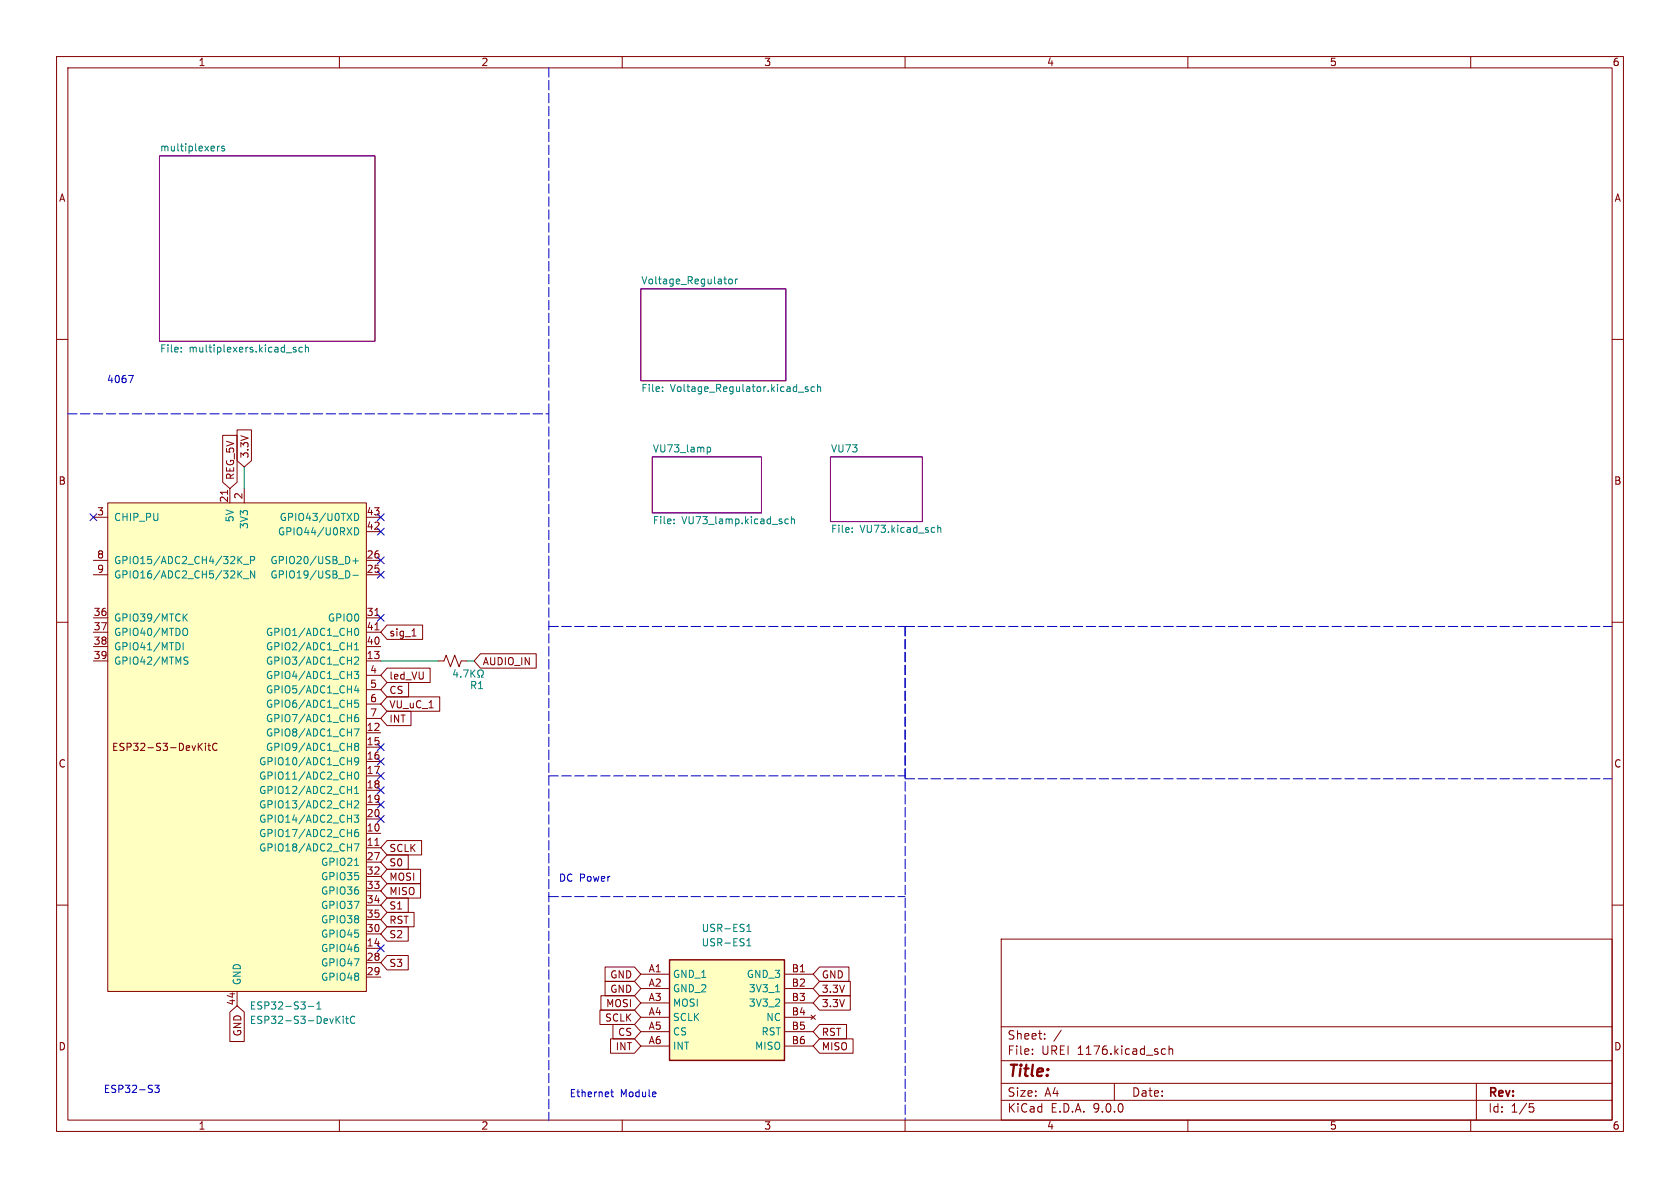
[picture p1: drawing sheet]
(kicad_sch
 (version 20250114)
 (generator "eeschema")
 (generator_version "9.0")
 (paper "A4")
 (lib_symbols
  (symbol "Device:R_Small_US"
   (pin_numbers (hide yes))
   (pin_names
    (offset 0.254) (hide yes)) (exclude_from_sim no) (in_bom yes) (on_board yes)
   (property "Reference" "R" (at 0.762 0.508 0) (effects (font (size 1.27 1.27)) (justify left)))
   (property "Value" "R_Small_US" (at 0.762 -1.016 0) (effects (font (size 1.27 1.27)) (justify left)))
   (property "Footprint" "" (at 0 0 0) (effects (font (size 1.27 1.27)) (hide yes)))
   (property "Datasheet" "~" (at 0 0 0) (effects (font (size 1.27 1.27)) (hide yes)))
   (property "Description" "Resistor, small US symbol" (at 0 0 0) (effects (font (size 1.27 1.27)) (hide yes)))
   (symbol "R_Small_US_1_1"
    (polyline (pts (xy 0 1.524) (xy 1.016 1.143) (xy 0 0.762) (xy -1.016 0.381) (xy 0 0)) (stroke (width 0) (type default)) (fill (type none)))
    (polyline (pts (xy 0 0) (xy 1.016 -0.381) (xy 0 -0.762) (xy -1.016 -1.143) (xy 0 -1.524)) (stroke (width 0) (type default)) (fill (type none)))
    (pin passive line (at 0 2.54 270) (length 1.016) (name "~" (effects (font (size 1.27 1.27)))) (number "1" (effects (font (size 1.27 1.27)))))
    (pin passive line (at 0 -2.54 90) (length 1.016) (name "~" (effects (font (size 1.27 1.27)))) (number "2" (effects (font (size 1.27 1.27))))))
   (embedded_fonts no))
  (symbol "Espressif:ESP32-S3-DevKitC"
   (pin_names
    (offset 1.016)) (exclude_from_sim no) (in_bom yes) (on_board yes)
   (property "Reference" "U" (at -22.86 48.26 0) (effects (font (size 1.27 1.27)) (justify left)))
   (property "Value" "ESP32-S3-DevKitC" (at -22.86 45.72 0) (effects (font (size 1.27 1.27)) (justify left)))
   (property "Footprint" "PCM_Espressif:ESP32-S3-DevKitC" (at 0 -57.15 0) (effects (font (size 1.27 1.27)) (hide yes)))
   (property "Datasheet" "" (at -59.69 -2.54 0) (effects (font (size 1.27 1.27)) (hide yes)))
   (property "Description" "ESP32-S3-DevKitC" (at 0 0 0) (effects (font (size 1.27 1.27)) (hide yes)))
   (symbol "ESP32-S3-DevKitC_0_0"
    (text "ESP32-S3-DevKitC" (at -12.7 0 0) (effects (font (size 1.27 1.27))))
    (pin bidirectional line (at -25.4 15.24 0) (length 2.54) (name "GPIO42/MTMS" (effects (font (size 1.27 1.27)))) (number "39" (effects (font (size 1.27 1.27)))))
    (pin power_in line (at 0 -45.72 90) (length 2.54) (name "GND" (effects (font (size 1.27 1.27)))) (number "44" (effects (font (size 1.27 1.27)))))
    (pin bidirectional line (at 25.4 40.64 180) (length 2.54) (name "GPIO43/U0TXD" (effects (font (size 1.27 1.27)))) (number "43" (effects (font (size 1.27 1.27)))))
    (pin bidirectional line (at 25.4 38.1 180) (length 2.54) (name "GPIO44/U0RXD" (effects (font (size 1.27 1.27)))) (number "42" (effects (font (size 1.27 1.27)))))
    (pin bidirectional line (at 25.4 20.32 180) (length 2.54) (name "GPIO1/ADC1_CH0" (effects (font (size 1.27 1.27)))) (number "41" (effects (font (size 1.27 1.27)))))
    (pin bidirectional line (at 25.4 17.78 180) (length 2.54) (name "GPIO2/ADC1_CH1" (effects (font (size 1.27 1.27)))) (number "40" (effects (font (size 1.27 1.27)))))
    (pin bidirectional line (at 25.4 -10.16 180) (length 2.54) (name "GPIO13/ADC2_CH2" (effects (font (size 1.27 1.27)))) (number "19" (effects (font (size 1.27 1.27)))))
    (pin bidirectional line (at 25.4 -35.56 180) (length 2.54) (name "GPIO46" (effects (font (size 1.27 1.27)))) (number "14" (effects (font (size 1.27 1.27))))))
   (symbol "ESP32-S3-DevKitC_0_1"
    (rectangle (start -22.86 43.18) (end 22.86 -43.18) (stroke (width 0) (type default)) (fill (type background)))
    (pin power_in line (at 1.27 45.72 270) (length 2.54) (name "3V3" (effects (font (size 1.27 1.27)))) (number "2" (effects (font (size 1.27 1.27))))))
   (symbol "ESP32-S3-DevKitC_1_1"
    (pin input line (at -25.4 40.64 0) (length 2.54) (name "CHIP_PU" (effects (font (size 1.27 1.27)))) (number "3" (effects (font (size 1.27 1.27)))))
    (pin bidirectional line (at -25.4 33.02 0) (length 2.54) (name "GPIO15/ADC2_CH4/32K_P" (effects (font (size 1.27 1.27)))) (number "8" (effects (font (size 1.27 1.27)))))
    (pin bidirectional line (at -25.4 30.48 0) (length 2.54) (name "GPIO16/ADC2_CH5/32K_N" (effects (font (size 1.27 1.27)))) (number "9" (effects (font (size 1.27 1.27)))))
    (pin bidirectional line (at -25.4 22.86 0) (length 2.54) (name "GPIO39/MTCK" (effects (font (size 1.27 1.27)))) (number "36" (effects (font (size 1.27 1.27)))))
    (pin bidirectional line (at -25.4 20.32 0) (length 2.54) (name "GPIO40/MTDO" (effects (font (size 1.27 1.27)))) (number "37" (effects (font (size 1.27 1.27)))))
    (pin bidirectional line (at -25.4 17.78 0) (length 2.54) (name "GPIO41/MTDI" (effects (font (size 1.27 1.27)))) (number "38" (effects (font (size 1.27 1.27)))))
    (pin power_in line (at -1.27 45.72 270) (length 2.54) (name "5V" (effects (font (size 1.27 1.27)))) (number "21" (effects (font (size 1.27 1.27)))))
    (pin passive line (at 0 -45.72 90) (length 2.54) (hide yes) (name "GND" (effects (font (size 1.27 1.27)))) (number "22" (effects (font (size 1.27 1.27)))))
    (pin passive line (at 0 -45.72 90) (length 2.54) (hide yes) (name "GND" (effects (font (size 1.27 1.27)))) (number "23" (effects (font (size 1.27 1.27)))))
    (pin passive line (at 0 -45.72 90) (length 2.54) (hide yes) (name "GND" (effects (font (size 1.27 1.27)))) (number "24" (effects (font (size 1.27 1.27)))))
    (pin passive line (at 1.27 45.72 270) (length 2.54) (hide yes) (name "3V3" (effects (font (size 1.27 1.27)))) (number "1" (effects (font (size 1.27 1.27)))))
    (pin bidirectional line (at 25.4 33.02 180) (length 2.54) (name "GPIO20/USB_D+" (effects (font (size 1.27 1.27)))) (number "26" (effects (font (size 1.27 1.27)))))
    (pin bidirectional line (at 25.4 30.48 180) (length 2.54) (name "GPIO19/USB_D-" (effects (font (size 1.27 1.27)))) (number "25" (effects (font (size 1.27 1.27)))))
    (pin bidirectional line (at 25.4 22.86 180) (length 2.54) (name "GPIO0" (effects (font (size 1.27 1.27)))) (number "31" (effects (font (size 1.27 1.27)))))
    (pin bidirectional line (at 25.4 15.24 180) (length 2.54) (name "GPIO3/ADC1_CH2" (effects (font (size 1.27 1.27)))) (number "13" (effects (font (size 1.27 1.27)))))
    (pin bidirectional line (at 25.4 12.7 180) (length 2.54) (name "GPIO4/ADC1_CH3" (effects (font (size 1.27 1.27)))) (number "4" (effects (font (size 1.27 1.27)))))
    (pin bidirectional line (at 25.4 10.16 180) (length 2.54) (name "GPIO5/ADC1_CH4" (effects (font (size 1.27 1.27)))) (number "5" (effects (font (size 1.27 1.27)))))
    (pin bidirectional line (at 25.4 7.62 180) (length 2.54) (name "GPIO6/ADC1_CH5" (effects (font (size 1.27 1.27)))) (number "6" (effects (font (size 1.27 1.27)))))
    (pin bidirectional line (at 25.4 5.08 180) (length 2.54) (name "GPIO7/ADC1_CH6" (effects (font (size 1.27 1.27)))) (number "7" (effects (font (size 1.27 1.27)))))
    (pin bidirectional line (at 25.4 2.54 180) (length 2.54) (name "GPIO8/ADC1_CH7" (effects (font (size 1.27 1.27)))) (number "12" (effects (font (size 1.27 1.27)))))
    (pin bidirectional line (at 25.4 0 180) (length 2.54) (name "GPIO9/ADC1_CH8" (effects (font (size 1.27 1.27)))) (number "15" (effects (font (size 1.27 1.27)))))
    (pin bidirectional line (at 25.4 -2.54 180) (length 2.54) (name "GPIO10/ADC1_CH9" (effects (font (size 1.27 1.27)))) (number "16" (effects (font (size 1.27 1.27)))))
    (pin bidirectional line (at 25.4 -5.08 180) (length 2.54) (name "GPIO11/ADC2_CH0" (effects (font (size 1.27 1.27)))) (number "17" (effects (font (size 1.27 1.27)))))
    (pin bidirectional line (at 25.4 -7.62 180) (length 2.54) (name "GPIO12/ADC2_CH1" (effects (font (size 1.27 1.27)))) (number "18" (effects (font (size 1.27 1.27)))))
    (pin bidirectional line (at 25.4 -12.7 180) (length 2.54) (name "GPIO14/ADC2_CH3" (effects (font (size 1.27 1.27)))) (number "20" (effects (font (size 1.27 1.27)))))
    (pin bidirectional line (at 25.4 -15.24 180) (length 2.54) (name "GPIO17/ADC2_CH6" (effects (font (size 1.27 1.27)))) (number "10" (effects (font (size 1.27 1.27)))))
    (pin bidirectional line (at 25.4 -17.78 180) (length 2.54) (name "GPIO18/ADC2_CH7" (effects (font (size 1.27 1.27)))) (number "11" (effects (font (size 1.27 1.27)))))
    (pin bidirectional line (at 25.4 -20.32 180) (length 2.54) (name "GPIO21" (effects (font (size 1.27 1.27)))) (number "27" (effects (font (size 1.27 1.27)))))
    (pin bidirectional line (at 25.4 -22.86 180) (length 2.54) (name "GPIO35" (effects (font (size 1.27 1.27)))) (number "32" (effects (font (size 1.27 1.27)))))
    (pin bidirectional line (at 25.4 -25.4 180) (length 2.54) (name "GPIO36" (effects (font (size 1.27 1.27)))) (number "33" (effects (font (size 1.27 1.27)))))
    (pin bidirectional line (at 25.4 -27.94 180) (length 2.54) (name "GPIO37" (effects (font (size 1.27 1.27)))) (number "34" (effects (font (size 1.27 1.27)))))
    (pin bidirectional line (at 25.4 -30.48 180) (length 2.54) (name "GPIO38" (effects (font (size 1.27 1.27)))) (number "35" (effects (font (size 1.27 1.27)))))
    (pin bidirectional line (at 25.4 -33.02 180) (length 2.54) (name "GPIO45" (effects (font (size 1.27 1.27)))) (number "30" (effects (font (size 1.27 1.27)))))
    (pin bidirectional line (at 25.4 -38.1 180) (length 2.54) (name "GPIO47" (effects (font (size 1.27 1.27)))) (number "28" (effects (font (size 1.27 1.27)))))
    (pin bidirectional line (at 25.4 -40.64 180) (length 2.54) (name "GPIO48" (effects (font (size 1.27 1.27)))) (number "29" (effects (font (size 1.27 1.27))))))
   (embedded_fonts no))
  (symbol "USR-ES1:USR-ES1" (exclude_from_sim no) (in_bom yes) (on_board yes)
   (property "Reference" "IC" (at 26.67 7.62 0) (effects (font (size 1.27 1.27)) (justify left top)))
   (property "Value" "USR-ES1" (at 26.67 5.08 0) (effects (font (size 1.27 1.27)) (justify left top)))
   (property "Footprint" "USRES1" (at 26.67 -94.92 0) (effects (font (size 1.27 1.27)) (justify left top) (hide yes)))
   (property "Datasheet" "https://www.aliexpress.com/item/Free-Shipping-USR-ES1-W5500-Chip-New-SPI-to-LAN-Ethernet-Converter-TCP-IP-Mod/32714438223.html?spm=a2g0s.9042311.0.0.27424c4dBBEz2G" (at 26.67 -194.92 0) (effects (font (size 1.27 1.27)) (justify left top) (hide yes)))
   (property "Description" "USR-ES1 W5500 Chip New SPI to LAN/ Ethernet Converter TCP/IP Mod" (at 0 0 0) (effects (font (size 1.27 1.27)) (hide yes)))
   (property "Height" "3" (at 26.67 -394.92 0) (effects (font (size 1.27 1.27)) (justify left top) (hide yes)))
   (property "Manufacturer_Name" "Smart Electronics" (at 26.67 -494.92 0) (effects (font (size 1.27 1.27)) (justify left top) (hide yes)))
   (property "Manufacturer_Part_Number" "USR-ES1" (at 26.67 -594.92 0) (effects (font (size 1.27 1.27)) (justify left top) (hide yes)))
   (property "Mouser Part Number" "" (at 26.67 -694.92 0) (effects (font (size 1.27 1.27)) (justify left top) (hide yes)))
   (property "Mouser Price/Stock" "" (at 26.67 -794.92 0) (effects (font (size 1.27 1.27)) (justify left top) (hide yes)))
   (property "Arrow Part Number" "" (at 26.67 -894.92 0) (effects (font (size 1.27 1.27)) (justify left top) (hide yes)))
   (property "Arrow Price/Stock" "" (at 26.67 -994.92 0) (effects (font (size 1.27 1.27)) (justify left top) (hide yes)))
   (symbol "USR-ES1_1_1"
    (rectangle (start 5.08 2.54) (end 25.4 -15.24) (stroke (width 0.254) (type default)) (fill (type background)))
    (pin passive line (at 0 0 0) (length 5.08) (name "GND_1" (effects (font (size 1.27 1.27)))) (number "A1" (effects (font (size 1.27 1.27)))))
    (pin passive line (at 0 -2.54 0) (length 5.08) (name "GND_2" (effects (font (size 1.27 1.27)))) (number "A2" (effects (font (size 1.27 1.27)))))
    (pin passive line (at 0 -5.08 0) (length 5.08) (name "MOSI" (effects (font (size 1.27 1.27)))) (number "A3" (effects (font (size 1.27 1.27)))))
    (pin passive line (at 0 -7.62 0) (length 5.08) (name "SCLK" (effects (font (size 1.27 1.27)))) (number "A4" (effects (font (size 1.27 1.27)))))
    (pin passive line (at 0 -10.16 0) (length 5.08) (name "CS" (effects (font (size 1.27 1.27)))) (number "A5" (effects (font (size 1.27 1.27)))))
    (pin passive line (at 0 -12.7 0) (length 5.08) (name "INT" (effects (font (size 1.27 1.27)))) (number "A6" (effects (font (size 1.27 1.27)))))
    (pin passive line (at 30.48 0 180) (length 5.08) (name "GND_3" (effects (font (size 1.27 1.27)))) (number "B1" (effects (font (size 1.27 1.27)))))
    (pin passive line (at 30.48 -2.54 180) (length 5.08) (name "3V3_1" (effects (font (size 1.27 1.27)))) (number "B2" (effects (font (size 1.27 1.27)))))
    (pin passive line (at 30.48 -5.08 180) (length 5.08) (name "3V3_2" (effects (font (size 1.27 1.27)))) (number "B3" (effects (font (size 1.27 1.27)))))
    (pin no_connect line (at 30.48 -7.62 180) (length 5.08) (name "NC" (effects (font (size 1.27 1.27)))) (number "B4" (effects (font (size 1.27 1.27)))))
    (pin passive line (at 30.48 -10.16 180) (length 5.08) (name "RST" (effects (font (size 1.27 1.27)))) (number "B5" (effects (font (size 1.27 1.27)))))
    (pin passive line (at 30.48 -12.7 180) (length 5.08) (name "MISO" (effects (font (size 1.27 1.27)))) (number "B6" (effects (font (size 1.27 1.27))))))
   (embedded_fonts no)))
 (text "Ethernet Module"
  (exclude_from_sim no)
  (at 108.458 193.548 0)
  (effects (font (size 1.27 1.27))))
 (text "DC Power"
  (exclude_from_sim no)
  (at 103.378 155.448 0)
  (effects (font (size 1.27 1.27))))
 (text "4067"
  (exclude_from_sim no)
  (at 21.336 67.31 0)
  (effects (font (size 1.27 1.27))))
 (text "ESP32-S3"
  (exclude_from_sim no)
  (at 23.368 192.786 0)
  (effects (font (size 1.27 1.27))))
 (no_connect
  (at 67.31 139.7))
 (no_connect
  (at 67.31 134.62))
 (no_connect
  (at 16.51 91.44))
 (no_connect
  (at 67.31 137.16))
 (no_connect
  (at 67.31 144.78))
 (no_connect
  (at 67.31 167.64))
 (no_connect
  (at 67.31 142.24))
 (no_connect
  (at 67.31 91.44))
 (no_connect
  (at 67.31 101.6))
 (no_connect
  (at 67.31 99.06))
 (no_connect
  (at 67.31 109.22))
 (no_connect
  (at 67.31 93.98))
 (no_connect
  (at 67.31 132.08))
 (polyline
  (pts (xy 160.02 110.744) (xy 160.02 137.668))
  (stroke (width 0) (type dash)))
 (polyline
  (pts (xy 160.02 110.744) (xy 284.988 110.744))
  (stroke (width 0) (type dash)))
 (polyline
  (pts (xy 97.028 110.744) (xy 160.02 110.744))
  (stroke (width 0) (type dash)))
 (wire
  (pts (xy 43.18 82.55) (xy 43.18 86.36))
  (stroke (width 0) (type default)))
 (polyline
  (pts (xy 97.028 158.496) (xy 160.02 158.496))
  (stroke (width 0) (type dash)))
 (polyline
  (pts (xy 97.028 11.938) (xy 97.028 73.152))
  (stroke (width 0) (type dash)))
 (polyline
  (pts (xy 97.028 73.152) (xy 97.028 198.12))
  (stroke (width 0) (type dash)))
 (polyline
  (pts (xy 160.02 137.668) (xy 284.988 137.668))
  (stroke (width 0) (type dash)))
 (polyline
  (pts (xy 97.028 137.16) (xy 160.02 137.16))
  (stroke (width 0) (type dash)))
 (wire
  (pts (xy 67.31 116.84) (xy 77.47 116.84))
  (stroke (width 0) (type default)))
 (wire
  (pts (xy 82.55 116.84) (xy 83.82 116.84))
  (stroke (width 0) (type default)))
 (polyline
  (pts (xy 160.02 110.744) (xy 160.02 197.866))
  (stroke (width 0) (type dash)))
 (polyline
  (pts (xy 11.938 73.152) (xy 97.028 73.152))
  (stroke (width 0) (type dash)))
 (global_label "RST"
  (shape input)
  (at 67.31 162.56 0)
  (fields_autoplaced yes)
  (effects (font (size 1.27 1.27)) (justify left))
  (property "Intersheetrefs" "${INTERSHEET_REFS}" (at 73.7423 162.56 0) (effects (font (size 1.27 1.27)) (justify left) (hide yes))))
 (global_label "MISO"
  (shape input)
  (at 67.31 157.48 0)
  (fields_autoplaced yes)
  (effects (font (size 1.27 1.27)) (justify left))
  (property "Intersheetrefs" "${INTERSHEET_REFS}" (at 74.8914 157.48 0) (effects (font (size 1.27 1.27)) (justify left) (hide yes))))
 (global_label "S1"
  (shape input)
  (at 67.31 160.02 0)
  (fields_autoplaced yes)
  (effects (font (size 1.27 1.27)) (justify left))
  (property "Intersheetrefs" "${INTERSHEET_REFS}" (at 72.7142 160.02 0) (effects (font (size 1.27 1.27)) (justify left) (hide yes))))
 (global_label "GND"
  (shape input)
  (at 41.91 177.8 270)
  (fields_autoplaced yes)
  (effects (font (size 1.27 1.27)) (justify right))
  (property "Intersheetrefs" "${INTERSHEET_REFS}" (at 41.91 184.6557 90) (effects (font (size 1.27 1.27)) (justify right) (hide yes))))
 (global_label "SCLK"
  (shape input)
  (at 67.31 149.86 0)
  (fields_autoplaced yes)
  (effects (font (size 1.27 1.27)) (justify left))
  (property "Intersheetrefs" "${INTERSHEET_REFS}" (at 75.0728 149.86 0) (effects (font (size 1.27 1.27)) (justify left) (hide yes))))
 (global_label "S3"
  (shape input)
  (at 67.31 170.18 0)
  (fields_autoplaced yes)
  (effects (font (size 1.27 1.27)) (justify left))
  (property "Intersheetrefs" "${INTERSHEET_REFS}" (at 72.06 170.18 0) (effects (font (size 1.27 1.27)) (justify left) (hide yes))))
 (global_label "CS"
  (shape input)
  (at 67.31 121.92 0)
  (fields_autoplaced yes)
  (effects (font (size 1.27 1.27)) (justify left))
  (property "Intersheetrefs" "${INTERSHEET_REFS}" (at 72.7747 121.92 0) (effects (font (size 1.27 1.27)) (justify left) (hide yes))))
 (global_label "MISO"
  (shape input)
  (at 143.764 184.912 0)
  (fields_autoplaced yes)
  (effects (font (size 1.27 1.27)) (justify left))
  (property "Intersheetrefs" "${INTERSHEET_REFS}" (at 151.3454 184.912 0) (effects (font (size 1.27 1.27)) (justify left) (hide yes))))
 (global_label "GND"
  (shape input)
  (at 143.764 172.212 0)
  (fields_autoplaced yes)
  (effects (font (size 1.27 1.27)) (justify left))
  (property "Intersheetrefs" "${INTERSHEET_REFS}" (at 150.6197 172.212 0) (effects (font (size 1.27 1.27)) (justify left) (hide yes))))
 (global_label "INT"
  (shape input)
  (at 67.31 127 0)
  (fields_autoplaced yes)
  (effects (font (size 1.27 1.27)) (justify left))
  (property "Intersheetrefs" "${INTERSHEET_REFS}" (at 73.1981 127 0) (effects (font (size 1.27 1.27)) (justify left) (hide yes))))
 (global_label "GND"
  (shape input)
  (at 113.284 172.212 180)
  (fields_autoplaced yes)
  (effects (font (size 1.27 1.27)) (justify right))
  (property "Intersheetrefs" "${INTERSHEET_REFS}" (at 106.4283 172.212 0) (effects (font (size 1.27 1.27)) (justify right) (hide yes))))
 (global_label "sig_1"
  (shape input)
  (at 67.31 111.76 0)
  (fields_autoplaced yes)
  (effects (font (size 1.27 1.27)) (justify left))
  (property "Intersheetrefs" "${INTERSHEET_REFS}" (at 75.2542 111.76 0) (effects (font (size 1.27 1.27)) (justify left) (hide yes))))
 (global_label "SCLK"
  (shape input)
  (at 113.284 179.832 180)
  (fields_autoplaced yes)
  (effects (font (size 1.27 1.27)) (justify right))
  (property "Intersheetrefs" "${INTERSHEET_REFS}" (at 105.5212 179.832 0) (effects (font (size 1.27 1.27)) (justify right) (hide yes))))
 (global_label "3.3V"
  (shape input)
  (at 43.18 82.55 90)
  (fields_autoplaced yes)
  (effects (font (size 1.27 1.27)) (justify left))
  (property "Intersheetrefs" "${INTERSHEET_REFS}" (at 43.18 75.4524 90) (effects (font (size 1.27 1.27)) (justify left) (hide yes))))
 (global_label "MOSI"
  (shape input)
  (at 113.284 177.292 180)
  (fields_autoplaced yes)
  (effects (font (size 1.27 1.27)) (justify right))
  (property "Intersheetrefs" "${INTERSHEET_REFS}" (at 105.7026 177.292 0) (effects (font (size 1.27 1.27)) (justify right) (hide yes))))
 (global_label "3.3V"
  (shape input)
  (at 143.764 174.752 0)
  (fields_autoplaced yes)
  (effects (font (size 1.27 1.27)) (justify left))
  (property "Intersheetrefs" "${INTERSHEET_REFS}" (at 150.8616 174.752 0) (effects (font (size 1.27 1.27)) (justify left) (hide yes))))
 (global_label "S0"
  (shape input)
  (at 67.31 152.4 0)
  (fields_autoplaced yes)
  (effects (font (size 1.27 1.27)) (justify left))
  (property "Intersheetrefs" "${INTERSHEET_REFS}" (at 72.7142 152.4 0) (effects (font (size 1.27 1.27)) (justify left) (hide yes))))
 (global_label "GND"
  (shape input)
  (at 113.284 174.752 180)
  (fields_autoplaced yes)
  (effects (font (size 1.27 1.27)) (justify right))
  (property "Intersheetrefs" "${INTERSHEET_REFS}" (at 106.4283 174.752 0) (effects (font (size 1.27 1.27)) (justify right) (hide yes))))
 (global_label "3.3V"
  (shape input)
  (at 143.764 177.292 0)
  (fields_autoplaced yes)
  (effects (font (size 1.27 1.27)) (justify left))
  (property "Intersheetrefs" "${INTERSHEET_REFS}" (at 150.8616 177.292 0) (effects (font (size 1.27 1.27)) (justify left) (hide yes))))
 (global_label "AUDIO_IN"
  (shape input)
  (at 83.82 116.84 0)
  (fields_autoplaced yes)
  (effects (font (size 1.27 1.27)) (justify left))
  (property "Intersheetrefs" "${INTERSHEET_REFS}" (at 95.3325 116.84 0) (effects (font (size 1.27 1.27)) (justify left) (hide yes))))
 (global_label "led_VU"
  (shape input)
  (at 67.31 119.38 0)
  (fields_autoplaced yes)
  (effects (font (size 1.27 1.27)) (justify left))
  (property "Intersheetrefs" "${INTERSHEET_REFS}" (at 76.5847 119.38 0) (effects (font (size 1.27 1.27)) (justify left) (hide yes))))
 (global_label "S2"
  (shape input)
  (at 67.31 165.1 0)
  (fields_autoplaced yes)
  (effects (font (size 1.27 1.27)) (justify left))
  (property "Intersheetrefs" "${INTERSHEET_REFS}" (at 72.06 165.1 0) (effects (font (size 1.27 1.27)) (justify left) (hide yes))))
 (global_label "INT"
  (shape input)
  (at 113.284 184.912 180)
  (fields_autoplaced yes)
  (effects (font (size 1.27 1.27)) (justify right))
  (property "Intersheetrefs" "${INTERSHEET_REFS}" (at 107.3959 184.912 0) (effects (font (size 1.27 1.27)) (justify right) (hide yes))))
 (global_label "CS"
  (shape input)
  (at 113.284 182.372 180)
  (fields_autoplaced yes)
  (effects (font (size 1.27 1.27)) (justify right))
  (property "Intersheetrefs" "${INTERSHEET_REFS}" (at 107.8193 182.372 0) (effects (font (size 1.27 1.27)) (justify right) (hide yes))))
 (global_label "VU_uC_1"
  (shape input)
  (at 67.31 124.46 0)
  (fields_autoplaced yes)
  (effects (font (size 1.27 1.27)) (justify left))
  (property "Intersheetrefs" "${INTERSHEET_REFS}" (at 78.278 124.46 0) (effects (font (size 1.27 1.27)) (justify left) (hide yes))))
 (global_label "MOSI"
  (shape input)
  (at 67.31 154.94 0)
  (fields_autoplaced yes)
  (effects (font (size 1.27 1.27)) (justify left))
  (property "Intersheetrefs" "${INTERSHEET_REFS}" (at 74.8914 154.94 0) (effects (font (size 1.27 1.27)) (justify left) (hide yes))))
 (global_label "RST"
  (shape input)
  (at 143.764 182.372 0)
  (fields_autoplaced yes)
  (effects (font (size 1.27 1.27)) (justify left))
  (property "Intersheetrefs" "${INTERSHEET_REFS}" (at 150.1963 182.372 0) (effects (font (size 1.27 1.27)) (justify left) (hide yes))))
 (global_label "REG_5V"
  (shape input)
  (at 40.64 86.36 90)
  (fields_autoplaced yes)
  (effects (font (size 1.27 1.27)) (justify left))
  (property "Intersheetrefs" "${INTERSHEET_REFS}" (at 40.64 76.783 90) (effects (font (size 1.27 1.27)) (justify left) (hide yes))))
 (symbol
  (lib_id "USR-ES1:USR-ES1")
  (at 113.284 172.212 0)
  (unit 1)
  (exclude_from_sim no)
  (in_bom yes)
  (on_board yes)
  (dnp no)
  (fields_autoplaced yes)
  (property "Reference" "USR-ES1" (at 128.524 164.084 0) (effects (font (size 1.27 1.27))))
  (property "Value" "USR-ES1" (at 128.524 166.624 0) (effects (font (size 1.27 1.27))))
  (property "Footprint" "RF:USRES1" (at 139.954 267.132 0) (effects (font (size 1.27 1.27)) (justify left top) (hide yes)))
  (property "Datasheet" "https://www.aliexpress.com/item/Free-Shipping-USR-ES1-W5500-Chip-New-SPI-to-LAN-Ethernet-Converter-TCP-IP-Mod/32714438223.html?spm=a2g0s.9042311.0.0.27424c4dBBEz2G" (at 139.954 367.132 0) (effects (font (size 1.27 1.27)) (justify left top) (hide yes)))
  (property "Description" "USR-ES1 W5500 Chip New SPI to LAN/ Ethernet Converter TCP/IP Mod" (at 113.284 172.212 0) (effects (font (size 1.27 1.27)) (hide yes)))
  (property "Height" "3" (at 139.954 567.132 0) (effects (font (size 1.27 1.27)) (justify left top) (hide yes)))
  (property "Manufacturer_Name" "Smart Electronics" (at 139.954 667.132 0) (effects (font (size 1.27 1.27)) (justify left top) (hide yes)))
  (property "Manufacturer_Part_Number" "USR-ES1" (at 139.954 767.132 0) (effects (font (size 1.27 1.27)) (justify left top) (hide yes)))
  (property "Mouser Part Number" "" (at 139.954 867.132 0) (effects (font (size 1.27 1.27)) (justify left top) (hide yes)))
  (property "Mouser Price/Stock" "" (at 139.954 967.132 0) (effects (font (size 1.27 1.27)) (justify left top) (hide yes)))
  (property "Arrow Part Number" "" (at 139.954 1067.132 0) (effects (font (size 1.27 1.27)) (justify left top) (hide yes)))
  (property "Arrow Price/Stock" "" (at 139.954 1167.132 0) (effects (font (size 1.27 1.27)) (justify left top) (hide yes)))
  (pin "B6")
  (pin "A6")
  (pin "B4")
  (pin "B5")
  (pin "A4")
  (pin "A2")
  (pin "A1")
  (pin "A5")
  (pin "B2")
  (pin "A3")
  (pin "B3")
  (pin "B1"))
 (symbol
  (lib_id "Espressif:ESP32-S3-DevKitC")
  (at 41.91 132.08 0)
  (unit 1)
  (exclude_from_sim no)
  (in_bom yes)
  (on_board yes)
  (dnp no)
  (fields_autoplaced yes)
  (property "Reference" "ESP32-S3-1" (at 44.0533 177.8 0) (effects (font (size 1.27 1.27)) (justify left)))
  (property "Value" "ESP32-S3-DevKitC" (at 44.0533 180.34 0) (effects (font (size 1.27 1.27)) (justify left)))
  (property "Footprint" "Espressif:ESP32-S3-DEVKITC-1-N8R2-2" (at 41.91 189.23 0) (effects (font (size 1.27 1.27)) (hide yes)))
  (property "Datasheet" "" (at -17.78 134.62 0) (effects (font (size 1.27 1.27)) (hide yes)))
  (property "Description" "ESP32-S3-DevKitC" (at 41.91 132.08 0) (effects (font (size 1.27 1.27)) (hide yes)))
  (pin "39")
  (pin "44")
  (pin "43")
  (pin "42")
  (pin "41")
  (pin "40")
  (pin "19")
  (pin "14")
  (pin "2")
  (pin "3")
  (pin "8")
  (pin "9")
  (pin "36")
  (pin "37")
  (pin "38")
  (pin "21")
  (pin "22")
  (pin "23")
  (pin "24")
  (pin "1")
  (pin "26")
  (pin "25")
  (pin "31")
  (pin "13")
  (pin "4")
  (pin "5")
  (pin "6")
  (pin "7")
  (pin "12")
  (pin "15")
  (pin "16")
  (pin "17")
  (pin "18")
  (pin "20")
  (pin "10")
  (pin "11")
  (pin "27")
  (pin "32")
  (pin "33")
  (pin "34")
  (pin "35")
  (pin "30")
  (pin "28")
  (pin "29"))
 (symbol
  (lib_id "Device:R_Small_US")
  (at 80.01 116.84 270)
  (unit 1)
  (exclude_from_sim no)
  (in_bom yes)
  (on_board yes)
  (dnp no)
  (property "Reference" "R1" (at 84.328 121.158 90) (effects (font (size 1.27 1.27))))
  (property "Value" "4.7KΩ" (at 82.804 119.126 90) (effects (font (size 1.27 1.27))))
  (property "Footprint" "Resistor_SMD:R_0402_1005Metric" (at 80.01 116.84 0) (effects (font (size 1.27 1.27)) (hide yes)))
  (property "Datasheet" "~" (at 80.01 116.84 0) (effects (font (size 1.27 1.27)) (hide yes)))
  (property "Description" "Resistor, small US symbol" (at 80.01 116.84 0) (effects (font (size 1.27 1.27)) (hide yes)))
  (property "LCSC Part Number" "C25900" (at 80.01 116.84 0) (effects (font (size 1.27 1.27)) (hide yes)))
  (pin "1")
  (pin "2"))
 (sheet
  (at 113.284 51.054)
  (size 25.654 16.256)
  (exclude_from_sim no)
  (in_bom yes)
  (on_board yes)
  (dnp no)
  (fields_autoplaced yes)
  (stroke (width 0.1524) (type solid))
  (fill (color 0 0 0 0.0000))
  (property "Sheetname" "Voltage_Regulator" (at 113.284 50.3424 0) (effects (font (size 1.27 1.27)) (justify left bottom)))
  (property "Sheetfile" "Voltage_Regulator.kicad_sch" (at 113.284 67.8946 0) (effects (font (size 1.27 1.27)) (justify left top))))
 (sheet
  (at 146.812 80.772)
  (size 16.256 11.43)
  (exclude_from_sim no)
  (in_bom yes)
  (on_board yes)
  (dnp no)
  (fields_autoplaced yes)
  (stroke (width 0.1524) (type solid))
  (fill (color 0 0 0 0.0000))
  (property "Sheetname" "VU73" (at 146.812 80.0604 0) (effects (font (size 1.27 1.27)) (justify left bottom)))
  (property "Sheetfile" "VU73.kicad_sch" (at 146.812 92.7866 0) (effects (font (size 1.27 1.27)) (justify left top))))
 (sheet
  (at 28.194 27.559)
  (size 38.1 32.766)
  (exclude_from_sim no)
  (in_bom yes)
  (on_board yes)
  (dnp no)
  (fields_autoplaced yes)
  (stroke (width 0.1524) (type solid))
  (fill (color 0 0 0 0.0000))
  (property "Sheetname" "multiplexers" (at 28.194 26.8474 0) (effects (font (size 1.27 1.27)) (justify left bottom)))
  (property "Sheetfile" "multiplexers.kicad_sch" (at 28.194 60.9096 0) (effects (font (size 1.27 1.27)) (justify left top))))
 (sheet
  (at 115.316 80.772)
  (size 19.304 9.906)
  (exclude_from_sim no)
  (in_bom yes)
  (on_board yes)
  (dnp no)
  (fields_autoplaced yes)
  (stroke (width 0.1524) (type solid))
  (fill (color 0 0 0 0.0000))
  (property "Sheetname" "VU73_lamp" (at 115.316 80.0604 0) (effects (font (size 1.27 1.27)) (justify left bottom)))
  (property "Sheetfile" "VU73_lamp.kicad_sch" (at 115.316 91.2626 0) (effects (font (size 1.27 1.27)) (justify left top))))
 (sheet_instances
  (path ""
   (page "1")))
 (embedded_fonts no))
